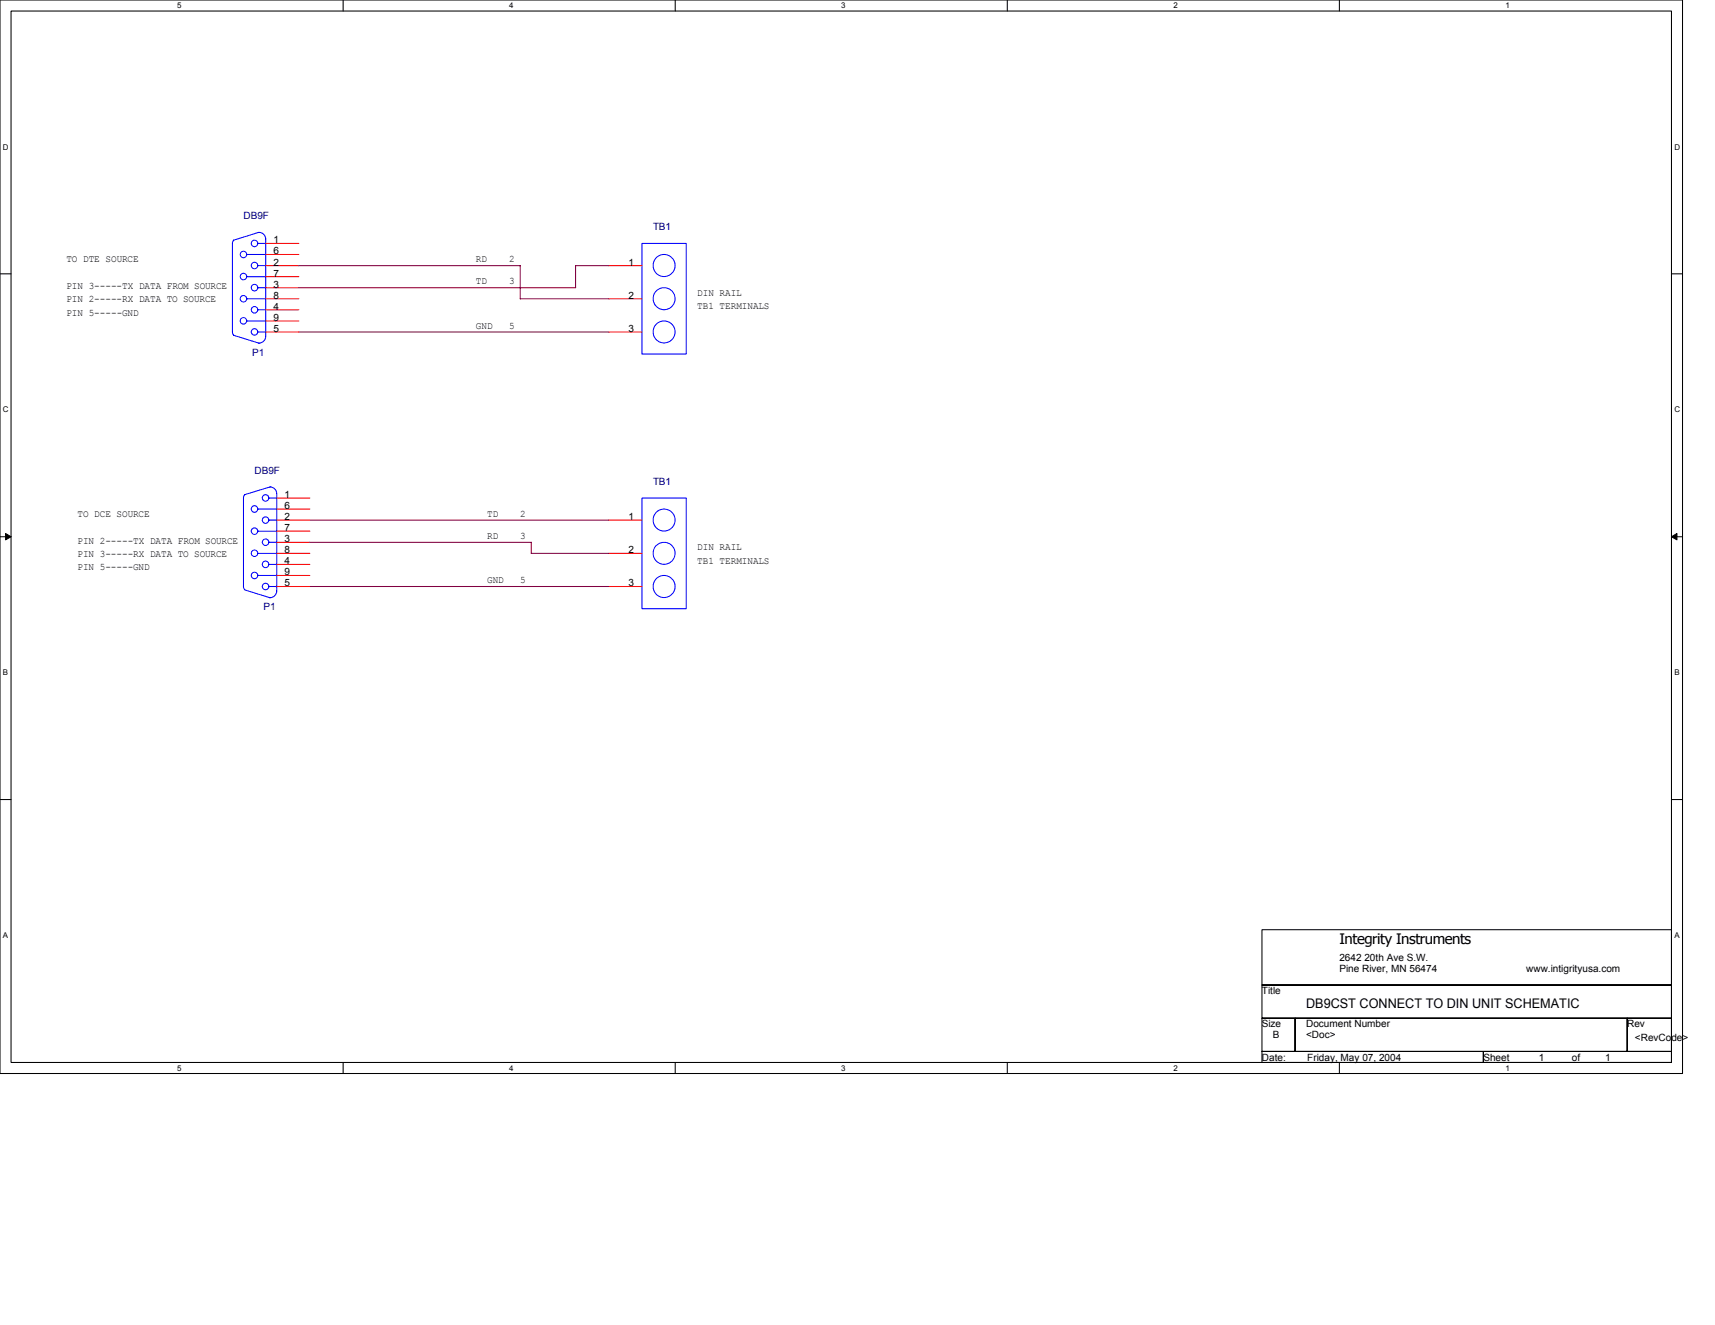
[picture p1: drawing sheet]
<svg xmlns="http://www.w3.org/2000/svg" width="279mm" height="216mm" viewBox="0 0 279 216" stroke-linecap="round" stroke-linejoin="round" font-family="sans-serif">
<path d="M0 0h274.1v174.9h-274.1zM1.8 1.8h270.5v171.3h-270.5z" fill="none" stroke="#000" stroke-width=".17"/>
<g fill="#fff">
<path d="M28.9 .2h.7v1.4h-.7z"/>
<path d="M28.9 173.3h.7v1.5h-.7z"/>
</g>
<path d="M55.9 0v1.8M55.9 173.1v1.8" fill="none" stroke="#000" stroke-width=".17"/>
<g fill="#fff">
<path d="M83 .2h.7v1.4h-.7z"/>
<path d="M83 173.3h.7v1.5h-.7z"/>
</g>
<path d="M110 0v1.8M110 173.1v1.8" fill="none" stroke="#000" stroke-width=".17"/>
<g fill="#fff">
<path d="M137.1 .2h.7v1.4h-.7z"/>
<path d="M137.1 173.3h.7v1.5h-.7z"/>
</g>
<path d="M164.1 0v1.8M164.1 173.1v1.8" fill="none" stroke="#000" stroke-width=".17"/>
<g fill="#fff">
<path d="M191.2 .2h.7v1.4h-.7z"/>
<path d="M191.2 173.3h.7v1.5h-.7z"/>
</g>
<path d="M218.2 0v1.8M218.2 173.1v1.8" fill="none" stroke="#000" stroke-width=".17"/>
<g fill="#fff">
<path d="M245.3 .2h.7v1.4h-.7z"/>
<path d="M245.3 173.3h.7v1.5h-.7z"/>
<path d="M.5 23.2h.9v1.4h-.9z"/>
<path d="M272.8 23.2h.9v1.4h-.9z"/>
<path d="M.5 66h.9v1.5h-.9z"/>
<path d="M272.8 66h.9v1.5h-.9z"/>
</g>
<path d="M0 44.6h1.8M272.3 44.6h1.8" fill="none" stroke="#000" stroke-width=".17"/>
<g fill="#fff">
<path d="M.5 108.9h.8v1.4h-.8z"/>
<path d="M272.8 108.9h.8v1.4h-.8z"/>
</g>
<path d="M0 87.5h1.8M272.3 87.5h1.8" fill="none" stroke="#000" stroke-width=".17"/>
<path d="M.9 86.9l.9 .6-.9 .5zM272.3 87.5l.9-.6v1.1z" fill="#000" stroke="#000" stroke-width=".16"/>
<g fill="#fff">
<path d="M.5 151.7h.8v1.4h-.8z"/>
<path d="M272.8 151.7h.8v1.4h-.8z"/>
</g>
<path d="M0 130.3h1.8M272.3 130.3h1.8M205.6 151.5h66.7v9h-66.7zM205.6 160.5h66.7v5.4h-66.7zM205.6 165.9h5.4v5.4h-5.4zM205.6 171.3h36.1v1.8h-36.1zM211 165.9h54.1v5.4h-54.1zM241.7 171.3h30.6v1.8h-30.6zM265.1 165.9h7.2v5.4h-7.2z" fill="none" stroke="#000" stroke-width=".17"/>
<g fill="none" stroke="#00f" stroke-width=".17">
<path d="M37.9 39.7v14.4M42 39.7h1.3M42.2 37.9a1.1 1.1 0 0 1 1.1 1v15.9M42.2 37.8l-4.1 1.3-.2 .5M104.6 39.7h7.2v18h-7.2zM37.9 54.1l.2 .5M38.1 54.6l4.1 1.3M40.2 52.3h3.1M40.2 48.7h3.1M40.2 45.1h3.1M40.2 41.5h3.1M42 54.1h1.3"/>
<path d="M42 50.5h1.3M42 46.9h1.3M42 43.3h1.3M43.3 54.8a1.09 1.09 0 0 1-1.1 1.1M44 79.4a1.08 1.08 0 0 1 1.1 1v15.9a1.1 1.1 0 0 1-1.1 1.1M44 79.3l-4.1 1.3M39.7 95.5l.2 .6M39.7 81.2v14.4M39.9 96.1l4.1 1.3M39.9 80.6l-.2 .5M42 93.8h3.1M42 90.2h3.1"/>
<path d="M42 86.6h3.1M42 83h3.1M43.8 95.6h1.3M43.8 92h1.3M43.8 88.4h1.3M43.8 84.8h1.3M43.8 81.2h1.3M104.6 81.2h7.2v18h-7.2z"/>
<circle cx="41.5" cy="39.7" r=".53"/>
<circle cx="39.7" cy="45.1" r=".53"/>
<circle cx="39.7" cy="41.5" r=".53"/>
<circle cx="39.7" cy="52.3" r=".53"/>
<circle cx="39.7" cy="48.7" r=".53"/>
<circle cx="41.5" cy="46.9" r=".53"/>
<circle cx="41.5" cy="50.5" r=".53"/>
<circle cx="41.5" cy="43.3" r=".53"/>
<circle cx="41.5" cy="54.1" r=".53"/>
<circle cx="108.2" cy="43.3" r="1.8"/>
<circle cx="108.2" cy="54.1" r="1.79"/>
<circle cx="108.2" cy="48.7" r="1.79"/>
<circle cx="41.5" cy="82.9" r=".53"/>
<circle cx="41.5" cy="90.1" r=".53"/>
<circle cx="41.5" cy="86.5" r=".53"/>
<circle cx="41.5" cy="93.8" r=".53"/>
<circle cx="43.3" cy="92" r=".53"/>
<circle cx="43.3" cy="84.7" r=".53"/>
<circle cx="43.3" cy="81.1" r=".53"/>
<circle cx="43.3" cy="95.6" r=".53"/>
<circle cx="43.3" cy="88.3" r=".53"/>
<circle cx="108.2" cy="95.6" r="1.8"/>
<circle cx="108.2" cy="90.2" r="1.79"/>
<circle cx="108.2" cy="84.7" r="1.79"/>
</g>
<g fill="none" stroke="#f00" stroke-width=".17">
<path d="M43.3 39.7h5.4M43.3 43.3h5.4M43.3 48.7h5.4M43.3 54.1h5.4M43.3 52.3h5.4M43.3 50.5h5.4M43.3 46.9h5.4M43.3 45.1h5.4M43.3 41.5h5.4M99.2 43.3h5.4M99.2 48.7h5.4M99.2 54.1h5.4"/>
<path d="M45.1 84.8h5.4M45.1 90.2h5.4M45.1 95.6h5.4M45.1 93.8h5.4M45.1 92h5.4M45.1 88.4h5.4M45.1 86.6h5.4M45.1 83h5.4M45.1 81.2h5.4M99.2 84.8h5.4M99.2 90.2h5.4M99.2 95.6h5.4"/>
</g>
<path d="M48.7 54.1h50.5M48.7 43.3h36.1v5.4M48.7 46.9h45.1M84.8 48.7h14.4M93.8 43.3h5.4M93.8 43.3v3.6M50.5 95.6h48.7M50.5 84.8h48.7M50.5 88.4h36.1M86.6 88.4v1.8h12.6" fill="none" stroke="#800040" stroke-width=".17"/>
<text font-size="2.3" x="218.2" y="153.8">Integrity Instruments</text>
<text font-size="2.2" x="212.8" y="164.3">DB9CST CONNECT TO DIN UNIT SCHEMATIC</text>
<g font-size="1.6" fill="#000080">
<text x="39.7" y="35.8">DB9F</text>
<text x="106.4" y="37.5">TB1</text>
<text x="41.1" y="57.9">P1</text>
<text x="41.5" y="77.2">DB9F</text>
<text x="106.4" y="79">TB1</text>
<text x="42.9" y="99.4">P1</text>
</g>
<g font-size="1.6">
<text x="44.6" y="41.4">6</text>
<text x="44.6" y="39.6">1</text>
<text x="10.8" y="42.7">TO DTE SOURCE</text>
<text x="10.8" y="47.1">PIN 3-----TX DATA FROM SOURCE</text>
<text x="44.6" y="46.9">3</text>
<text x="44.6" y="45.1">7</text>
<text x="44.6" y="43.3">2</text>
<text x="77.5" y="42.7">RD</text>
<text x="77.5" y="46.4">TD</text>
<text x="83" y="46.4">3</text>
<text x="83" y="42.7">2</text>
<text x="102.4" y="43.3">1</text>
<text x="10.8" y="49.3">PIN 2-----RX DATA TO SOURCE</text>
<text x="10.8" y="51.5">PIN 5-----GND</text>
<text x="44.6" y="52.3">9</text>
<text x="44.6" y="50.5">4</text>
<text x="44.6" y="48.7">8</text>
<text x="77.5" y="53.6">GND</text>
<text x="83" y="53.6">5</text>
<text x="102.4" y="48.7">2</text>
<text x="113.6" y="48.2">DIN RAIL</text>
<text x="113.6" y="50.4">TB1 TERMINALS</text>
<text x="44.6" y="54.1">5</text>
<text x="102.4" y="54.1">3</text>
<text x="46.4" y="82.9">6</text>
<text x="46.4" y="81.1">1</text>
<text x="12.6" y="84.2">TO DCE SOURCE</text>
<text x="12.6" y="88.6">PIN 2-----TX DATA FROM SOURCE</text>
<text x="46.4" y="88.3">3</text>
<text x="46.4" y="86.5">7</text>
<text x="46.4" y="84.7">2</text>
<text x="79.4" y="87.8">RD</text>
<text x="79.4" y="84.2">TD</text>
<text x="84.8" y="84.2">2</text>
<text x="84.8" y="87.8">3</text>
<text x="102.4" y="84.7">1</text>
<text x="113.6" y="89.6">DIN RAIL</text>
<text x="12.6" y="90.8">PIN 3-----RX DATA TO SOURCE</text>
<text x="12.6" y="92.9">PIN 5-----GND</text>
<text x="46.4" y="95.5">5</text>
<text x="46.4" y="93.7">9</text>
<text x="46.4" y="91.9">4</text>
<text x="46.4" y="90.1">8</text>
<text x="79.4" y="95">GND</text>
<text x="84.8" y="95">5</text>
<text x="102.4" y="90.1">2</text>
<text x="102.4" y="95.5">3</text>
<text x="113.6" y="91.9">TB1 TERMINALS</text>
<text x="205.6" y="162">Title</text>
<text x="218.2" y="156.6">2642 20th Ave S.W.</text>
<text x="218.2" y="158.4">Pine River, MN 56474</text>
<text x="248.7" y="158.4">www.intigrityusa.com</text>
<text x="205.6" y="167.4">Size</text>
<text x="212.8" y="167.4">Document Number</text>
<text x="265.1" y="167.4">Rev</text>
<text x="205.6" y="172.8">Date:</text>
<text x="207.4" y="169.2">B</text>
<text x="212.8" y="169.2">&lt;Doc&gt;</text>
<text x="213" y="172.8">Friday, May 07, 2004</text>
<text x="241.7" y="172.8">Sheet</text>
<text x="250.7" y="172.8">1</text>
<text x="256.1" y="172.8">of</text>
<text x="261.5" y="172.8">1</text>
<text x="266.4" y="169.5">&lt;RevCode&gt;</text>
</g>
<g font-size="1.3">
<text x="28.9" y="1.4">5</text>
<text x="83" y="1.4">4</text>
<text x="137.1" y="1.4">3</text>
<text x="191.2" y="1.4">2</text>
<text x="245.3" y="1.4">1</text>
<text x=".5" y="24.4">D</text>
<text x="272.8" y="24.4">D</text>
<text x=".5" y="67.2">C</text>
<text x="272.8" y="67.2">C</text>
<text x=".5" y="110">B</text>
<text x="272.8" y="110">B</text>
<text x=".5" y="152.8">A</text>
<text x="272.8" y="152.8">A</text>
<text x="28.9" y="174.5">5</text>
<text x="83" y="174.5">4</text>
<text x="137.1" y="174.5">3</text>
<text x="191.2" y="174.5">2</text>
<text x="245.3" y="174.5">1</text>
</g>
</svg>
